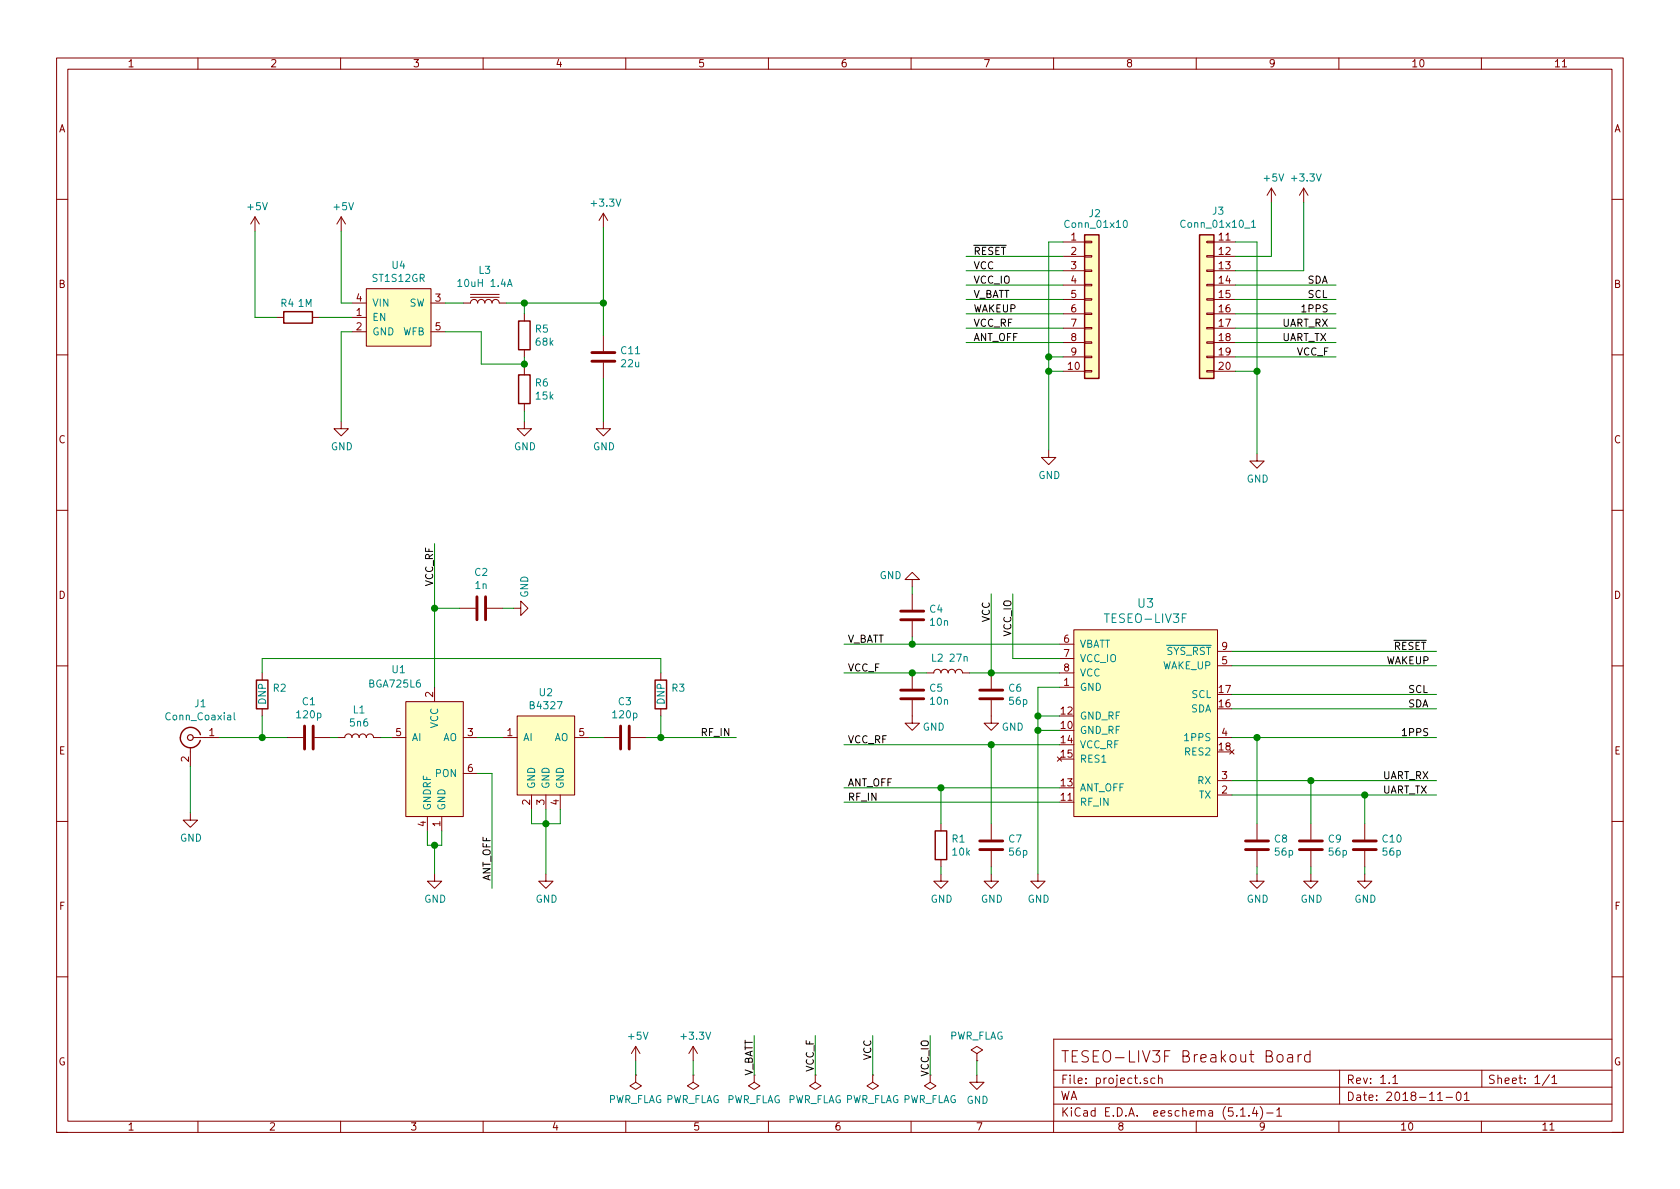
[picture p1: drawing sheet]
EESchema Schematic File Version 4
LIBS:project-cache
EELAYER 26 0
EELAYER END
$Descr A4 11693 8268
encoding utf-8
Sheet 1 1
Title "TESEO-LIV3F Breakout Board"
Date "2018-11-01"
Rev "1.1"
Comp "WA"
Comment1 ""
Comment2 ""
Comment3 ""
Comment4 ""
$EndDescr
$Comp
L teseo-liv3f:TESEO-LIV3F U3
U 1 1
P 7975 5025
F 0 "U3" H 7975 5862 60  0000 C CNN
F 1 "TESEO-LIV3F" H 7975 5756 60  0000 C CNN
F 2 "lib_fp:TESEO_LIV3F_SMD" H 8025 5775 60  0001 L CNN
F 3 "https://www.st.com/resource/en/datasheet/teseo-liv3f.pdf" H 8025 5875 60  0001 L CNN
F 4 "497-18163-ND" H 8025 5975 60  0001 L CNN "Digi-Key_PN"
F 5 "TESEO-LIV3F" H 8025 6075 60  0001 L CNN "MPN"
F 6 "RF/IF and RFID" H 8025 6175 60  0001 L CNN "Category"
F 7 "RF Receivers" H 8025 6275 60  0001 L CNN "Family"
F 8 "https://www.st.com/resource/en/datasheet/teseo-liv3f.pdf" H 8025 6375 60  0001 L CNN "DK_Datasheet_Link"
F 9 "/product-detail/en/stmicroelectronics/TESEO-LIV3F/497-18163-ND/9556693" H 8025 6475 60  0001 L CNN "DK_Detail_Page"
F 10 "GNSS MODULE" H 8025 6575 60  0001 L CNN "Description"
F 11 "STMicroelectronics" H 8025 6675 60  0001 L CNN "Manufacturer"
F 12 "Active" H 8025 6775 60  0001 L CNN "Status"
	1    7975 5025
	1    0    0    -1  
$EndComp
Wire Wire Line
	8575 5125 8750 5125
Wire Wire Line
	8575 5425 9125 5425
Wire Wire Line
	8575 5525 9500 5525
Text Label 9800 4825 0    50   ~ 0
SCL
Text Label 9800 4925 0    50   ~ 0
SDA
Wire Wire Line
	8575 4525 10000 4525
Wire Wire Line
	8575 4625 10000 4625
Wire Wire Line
	7375 4775 7225 4775
$Comp
L power:GND #PWR010
U 1 1
P 7225 6075
F 0 "#PWR010" H 7225 5825 50  0001 C CNN
F 1 "GND" H 7230 5902 50  0000 C CNN
F 2 "" H 7225 6075 50  0001 C CNN
F 3 "" H 7225 6075 50  0001 C CNN
	1    7225 6075
	1    0    0    -1  
$EndComp
Wire Wire Line
	8575 4825 10000 4825
Wire Wire Line
	8575 4925 10000 4925
Wire Wire Line
	7375 5475 6550 5475
Text Label 5900 5475 0    50   ~ 0
ANT_OFF
$Comp
L Device:C C6
U 1 1
P 6900 4825
F 0 "C6" H 7015 4871 50  0000 L CNN
F 1 "56p" H 7015 4780 50  0000 L CNN
F 2 "Capacitor_SMD:C_0201_0603Metric" H 6938 4675 50  0001 C CNN
F 3 "~" H 6900 4825 50  0001 C CNN
	1    6900 4825
	1    0    0    -1  
$EndComp
$Comp
L Device:L L2
U 1 1
P 6600 4675
F 0 "L2" V 6700 4750 50  0000 C CNN
F 1 "27n" V 6700 4600 50  0000 C CNN
F 2 "Inductor_SMD:L_0402_1005Metric" H 6600 4675 50  0001 C CNN
F 3 "~" H 6600 4675 50  0001 C CNN
	1    6600 4675
	0    -1   -1   0   
$EndComp
Wire Wire Line
	6900 4675 6750 4675
Wire Wire Line
	6900 4675 7375 4675
Connection ~ 6900 4675
Wire Wire Line
	7375 5075 7225 5075
Wire Wire Line
	7225 4775 7225 4975
Connection ~ 7225 5075
Wire Wire Line
	7225 5075 7225 6075
Wire Wire Line
	7375 4975 7225 4975
Connection ~ 7225 4975
Wire Wire Line
	7225 4975 7225 5075
Wire Wire Line
	7375 5175 6900 5175
$Comp
L Device:C C7
U 1 1
P 6900 5875
F 0 "C7" H 7015 5921 50  0000 L CNN
F 1 "56p" H 7015 5830 50  0000 L CNN
F 2 "Capacitor_SMD:C_0201_0603Metric" H 6938 5725 50  0001 C CNN
F 3 "~" H 6900 5875 50  0001 C CNN
	1    6900 5875
	1    0    0    -1  
$EndComp
Wire Wire Line
	6900 5175 6900 5725
Connection ~ 6900 5175
Wire Wire Line
	6900 5175 5875 5175
Text Label 5900 5175 0    50   ~ 0
VCC_RF
$Comp
L power:GND #PWR08
U 1 1
P 6900 4975
F 0 "#PWR08" H 6900 4725 50  0001 C CNN
F 1 "GND" H 7050 4900 50  0000 C CNN
F 2 "" H 6900 4975 50  0001 C CNN
F 3 "" H 6900 4975 50  0001 C CNN
	1    6900 4975
	1    0    0    -1  
$EndComp
$Comp
L power:GND #PWR09
U 1 1
P 6900 6075
F 0 "#PWR09" H 6900 5825 50  0001 C CNN
F 1 "GND" H 6905 5902 50  0000 C CNN
F 2 "" H 6900 6075 50  0001 C CNN
F 3 "" H 6900 6075 50  0001 C CNN
	1    6900 6075
	1    0    0    -1  
$EndComp
Wire Wire Line
	6900 6025 6900 6075
Wire Wire Line
	6550 5475 6550 5725
Connection ~ 6550 5475
Wire Wire Line
	6550 5475 5875 5475
$Comp
L Device:R R1
U 1 1
P 6550 5875
F 0 "R1" H 6620 5921 50  0000 L CNN
F 1 "10k" H 6620 5830 50  0000 L CNN
F 2 "Resistor_SMD:R_0402_1005Metric" V 6480 5875 50  0001 C CNN
F 3 "~" H 6550 5875 50  0001 C CNN
	1    6550 5875
	1    0    0    -1  
$EndComp
Wire Wire Line
	6550 6025 6550 6075
$Comp
L power:GND #PWR07
U 1 1
P 6550 6075
F 0 "#PWR07" H 6550 5825 50  0001 C CNN
F 1 "GND" H 6555 5902 50  0000 C CNN
F 2 "" H 6550 6075 50  0001 C CNN
F 3 "" H 6550 6075 50  0001 C CNN
	1    6550 6075
	1    0    0    -1  
$EndComp
$Comp
L Device:C C5
U 1 1
P 6350 4825
F 0 "C5" H 6465 4871 50  0000 L CNN
F 1 "10n" H 6465 4780 50  0000 L CNN
F 2 "Capacitor_SMD:C_0402_1005Metric" H 6388 4675 50  0001 C CNN
F 3 "~" H 6350 4825 50  0001 C CNN
	1    6350 4825
	1    0    0    -1  
$EndComp
Connection ~ 6350 4675
Wire Wire Line
	6350 4675 6450 4675
$Comp
L Device:C C4
U 1 1
P 6350 4275
F 0 "C4" H 6465 4321 50  0000 L CNN
F 1 "10n" H 6465 4230 50  0000 L CNN
F 2 "Capacitor_SMD:C_0402_1005Metric" H 6388 4125 50  0001 C CNN
F 3 "~" H 6350 4275 50  0001 C CNN
	1    6350 4275
	1    0    0    -1  
$EndComp
$Comp
L power:GND #PWR06
U 1 1
P 6350 4975
F 0 "#PWR06" H 6350 4725 50  0001 C CNN
F 1 "GND" H 6500 4900 50  0000 C CNN
F 2 "" H 6350 4975 50  0001 C CNN
F 3 "" H 6350 4975 50  0001 C CNN
	1    6350 4975
	1    0    0    -1  
$EndComp
$Comp
L power:GND #PWR05
U 1 1
P 6350 4075
F 0 "#PWR05" H 6350 3825 50  0001 C CNN
F 1 "GND" H 6500 4000 50  0000 C CNN
F 2 "" H 6350 4075 50  0001 C CNN
F 3 "" H 6350 4075 50  0001 C CNN
	1    6350 4075
	-1   0    0    1   
$EndComp
Text Label 5900 4475 0    50   ~ 0
V_BATT
Text Label 5900 4675 0    50   ~ 0
VCC_F
Text Label 9700 4525 0    50   ~ 0
~RESET
Text Label 9650 4625 0    50   ~ 0
WAKEUP
$Comp
L Device:C C8
U 1 1
P 8750 5875
F 0 "C8" H 8865 5921 50  0000 L CNN
F 1 "56p" H 8865 5830 50  0000 L CNN
F 2 "Capacitor_SMD:C_0201_0603Metric" H 8788 5725 50  0001 C CNN
F 3 "~" H 8750 5875 50  0001 C CNN
	1    8750 5875
	1    0    0    -1  
$EndComp
Wire Wire Line
	8750 5125 8750 5725
Connection ~ 8750 5125
$Comp
L power:GND #PWR011
U 1 1
P 8750 6075
F 0 "#PWR011" H 8750 5825 50  0001 C CNN
F 1 "GND" H 8755 5902 50  0000 C CNN
F 2 "" H 8750 6075 50  0001 C CNN
F 3 "" H 8750 6075 50  0001 C CNN
	1    8750 6075
	1    0    0    -1  
$EndComp
Wire Wire Line
	8750 6025 8750 6075
$Comp
L Device:C C9
U 1 1
P 9125 5875
F 0 "C9" H 9240 5921 50  0000 L CNN
F 1 "56p" H 9240 5830 50  0000 L CNN
F 2 "Capacitor_SMD:C_0201_0603Metric" H 9163 5725 50  0001 C CNN
F 3 "~" H 9125 5875 50  0001 C CNN
	1    9125 5875
	1    0    0    -1  
$EndComp
$Comp
L Device:C C10
U 1 1
P 9500 5875
F 0 "C10" H 9615 5921 50  0000 L CNN
F 1 "56p" H 9615 5830 50  0000 L CNN
F 2 "Capacitor_SMD:C_0201_0603Metric" H 9538 5725 50  0001 C CNN
F 3 "~" H 9500 5875 50  0001 C CNN
	1    9500 5875
	1    0    0    -1  
$EndComp
Wire Wire Line
	8750 5125 10000 5125
Text Label 9750 5125 0    50   ~ 0
1PPS
Text Label 9625 5425 0    50   ~ 0
UART_RX
Text Label 9625 5525 0    50   ~ 0
UART_TX
Wire Wire Line
	9125 5425 9125 5725
Connection ~ 9125 5425
Wire Wire Line
	9125 5425 10000 5425
Wire Wire Line
	9500 5525 9500 5725
Connection ~ 9500 5525
Wire Wire Line
	9500 5525 10000 5525
$Comp
L power:GND #PWR013
U 1 1
P 9125 6075
F 0 "#PWR013" H 9125 5825 50  0001 C CNN
F 1 "GND" H 9130 5902 50  0000 C CNN
F 2 "" H 9125 6075 50  0001 C CNN
F 3 "" H 9125 6075 50  0001 C CNN
	1    9125 6075
	1    0    0    -1  
$EndComp
$Comp
L power:GND #PWR014
U 1 1
P 9500 6075
F 0 "#PWR014" H 9500 5825 50  0001 C CNN
F 1 "GND" H 9505 5902 50  0000 C CNN
F 2 "" H 9500 6075 50  0001 C CNN
F 3 "" H 9500 6075 50  0001 C CNN
	1    9500 6075
	1    0    0    -1  
$EndComp
Wire Wire Line
	9125 6025 9125 6075
Wire Wire Line
	9500 6025 9500 6075
Text Label 5900 5575 0    50   ~ 0
RF_IN
$Comp
L Connector:Conn_Coaxial J1
U 1 1
P 1325 5125
F 0 "J1" H 1255 5363 50  0000 C CNN
F 1 "Conn_Coaxial" H 1255 5272 50  0000 C CNN
F 2 "lib_fp:Connector_Coaxial_U.FL_Hirose_U.FL-R-SMT-1_Vertical" H 1325 5125 50  0001 C CNN
F 3 " ~" H 1325 5125 50  0001 C CNN
	1    1325 5125
	-1   0    0    -1  
$EndComp
$Comp
L power:GND #PWR01
U 1 1
P 1325 5650
F 0 "#PWR01" H 1325 5400 50  0001 C CNN
F 1 "GND" H 1330 5477 50  0000 C CNN
F 2 "" H 1325 5650 50  0001 C CNN
F 3 "" H 1325 5650 50  0001 C CNN
	1    1325 5650
	1    0    0    -1  
$EndComp
Wire Wire Line
	1325 5325 1325 5650
Wire Wire Line
	7400 1775 6725 1775
Wire Wire Line
	7400 1875 6725 1875
Wire Wire Line
	7400 1975 6725 1975
Wire Wire Line
	7400 2075 6725 2075
Wire Wire Line
	7400 2175 6725 2175
Wire Wire Line
	7400 2275 6725 2275
Wire Wire Line
	7400 2375 6725 2375
$Comp
L power:GND #PWR012
U 1 1
P 7300 3125
F 0 "#PWR012" H 7300 2875 50  0001 C CNN
F 1 "GND" H 7305 2952 50  0000 C CNN
F 2 "" H 7300 3125 50  0001 C CNN
F 3 "" H 7300 3125 50  0001 C CNN
	1    7300 3125
	1    0    0    -1  
$EndComp
Text Label 8925 2375 0    50   ~ 0
UART_TX
Text Label 8925 2275 0    50   ~ 0
UART_RX
Text Label 9050 2175 0    50   ~ 0
1PPS
Text Label 6775 2175 0    50   ~ 0
WAKEUP
Text Label 6775 1975 0    50   ~ 0
VCC_IO
Wire Wire Line
	8600 1675 8750 1675
$Comp
L power:GND #PWR015
U 1 1
P 8750 3150
F 0 "#PWR015" H 8750 2900 50  0001 C CNN
F 1 "GND" H 8755 2977 50  0000 C CNN
F 2 "" H 8750 3150 50  0001 C CNN
F 3 "" H 8750 3150 50  0001 C CNN
	1    8750 3150
	1    0    0    -1  
$EndComp
$Comp
L Device:C C1
U 1 1
P 2150 5125
F 0 "C1" V 1898 5125 50  0000 C CNN
F 1 "120p" V 1989 5125 50  0000 C CNN
F 2 "Capacitor_SMD:C_0402_1005Metric" H 2188 4975 50  0001 C CNN
F 3 "~" H 2150 5125 50  0001 C CNN
	1    2150 5125
	0    1    1    0   
$EndComp
$Comp
L Device:L L1
U 1 1
P 2500 5125
F 0 "L1" V 2690 5125 50  0000 C CNN
F 1 "5n6" V 2599 5125 50  0000 C CNN
F 2 "Inductor_SMD:L_0402_1005Metric" H 2500 5125 50  0001 C CNN
F 3 "~" H 2500 5125 50  0001 C CNN
	1    2500 5125
	0    -1   -1   0   
$EndComp
$Comp
L Amplifier_RF:BGA725L6 U1
U 1 1
P 3025 5325
F 0 "U1" H 2775 6000 50  0000 C CNN
F 1 "BGA725L6" H 2750 5900 50  0000 C CNN
F 2 "lib_fp:TSNP-6_0.8x0.7mm_P0.4mm" H 3075 5475 50  0001 C CNN
F 3 "" H 3075 5475 50  0001 C CNN
	1    3025 5325
	1    0    0    -1  
$EndComp
$Comp
L Filter_RF:B4327 U2
U 1 1
P 3800 5225
F 0 "U2" H 3800 5640 50  0000 C CNN
F 1 "B4327" H 3800 5549 50  0000 C CNN
F 2 "lib_fp:Filter_1411-5_1.4x1.1mm_1" H 3800 5225 50  0001 C CNN
F 3 "" H 3800 5225 50  0001 C CNN
	1    3800 5225
	1    0    0    -1  
$EndComp
$Comp
L Device:C C3
U 1 1
P 4350 5125
F 0 "C3" V 4098 5125 50  0000 C CNN
F 1 "120p" V 4189 5125 50  0000 C CNN
F 2 "Capacitor_SMD:C_0402_1005Metric" H 4388 4975 50  0001 C CNN
F 3 "~" H 4350 5125 50  0001 C CNN
	1    4350 5125
	0    1    1    0   
$EndComp
Wire Wire Line
	3025 4775 3025 4225
Wire Wire Line
	3025 4225 3200 4225
Connection ~ 3025 4225
Wire Wire Line
	3025 4225 3025 3775
$Comp
L Device:C C2
U 1 1
P 3350 4225
F 0 "C2" V 3098 4225 50  0000 C CNN
F 1 "1n" V 3189 4225 50  0000 C CNN
F 2 "Capacitor_SMD:C_0402_1005Metric" H 3388 4075 50  0001 C CNN
F 3 "~" H 3350 4225 50  0001 C CNN
	1    3350 4225
	0    1    1    0   
$EndComp
$Comp
L power:GND #PWR03
U 1 1
P 3575 4225
F 0 "#PWR03" H 3575 3975 50  0001 C CNN
F 1 "GND" H 3725 4150 50  0000 C CNN
F 2 "" H 3575 4225 50  0001 C CNN
F 3 "" H 3575 4225 50  0001 C CNN
	1    3575 4225
	0    -1   -1   0   
$EndComp
Wire Wire Line
	3500 4225 3575 4225
Wire Wire Line
	2975 5775 2975 5875
Wire Wire Line
	2975 5875 3025 5875
Wire Wire Line
	3075 5875 3075 5775
Wire Wire Line
	3025 5875 3025 6075
Connection ~ 3025 5875
Wire Wire Line
	3025 5875 3075 5875
Wire Wire Line
	3700 5625 3700 5725
Wire Wire Line
	3700 5725 3800 5725
Wire Wire Line
	3900 5725 3900 5625
Wire Wire Line
	3800 5625 3800 5725
Connection ~ 3800 5725
Wire Wire Line
	3800 5725 3900 5725
$Comp
L power:GND #PWR02
U 1 1
P 3025 6075
F 0 "#PWR02" H 3025 5825 50  0001 C CNN
F 1 "GND" H 3030 5902 50  0000 C CNN
F 2 "" H 3025 6075 50  0001 C CNN
F 3 "" H 3025 6075 50  0001 C CNN
	1    3025 6075
	1    0    0    -1  
$EndComp
$Comp
L power:GND #PWR04
U 1 1
P 3800 6075
F 0 "#PWR04" H 3800 5825 50  0001 C CNN
F 1 "GND" H 3805 5902 50  0000 C CNN
F 2 "" H 3800 6075 50  0001 C CNN
F 3 "" H 3800 6075 50  0001 C CNN
	1    3800 6075
	1    0    0    -1  
$EndComp
Wire Wire Line
	3800 5725 3800 6075
Wire Wire Line
	3325 5125 3500 5125
Wire Wire Line
	1525 5125 1825 5125
Wire Wire Line
	2300 5125 2350 5125
Wire Wire Line
	2650 5125 2725 5125
Wire Wire Line
	3325 5375 3425 5375
Wire Wire Line
	3425 5375 3425 6175
Wire Wire Line
	4100 5125 4200 5125
Wire Wire Line
	4500 5125 4600 5125
Text Label 3425 6125 1    50   ~ 0
ANT_OFF
$Comp
L project-rescue:ST1S12GR-Regulator_Switchung_Local U4
U 1 1
P 2800 2200
F 0 "U4" H 2775 2565 50  0000 C CNN
F 1 "ST1S12GR" H 2775 2474 50  0000 C CNN
F 2 "Package_TO_SOT_SMD:TSOT-23-5" H 2750 2150 50  0001 C CNN
F 3 "https://www.st.com/resource/en/datasheet/st1s12xx.pdf" H 2750 2150 50  0001 C CNN
	1    2800 2200
	1    0    0    -1  
$EndComp
$Comp
L Device:R R2
U 1 1
P 1825 4825
F 0 "R2" H 1895 4871 50  0000 L CNN
F 1 "DNP" V 1825 4750 50  0000 L CNN
F 2 "Resistor_SMD:R_0402_1005Metric" V 1755 4825 50  0001 C CNN
F 3 "~" H 1825 4825 50  0001 C CNN
	1    1825 4825
	1    0    0    -1  
$EndComp
$Comp
L Device:R R3
U 1 1
P 4600 4825
F 0 "R3" H 4670 4871 50  0000 L CNN
F 1 "DNP" V 4600 4750 50  0000 L CNN
F 2 "Resistor_SMD:R_0402_1005Metric" V 4530 4825 50  0001 C CNN
F 3 "~" H 4600 4825 50  0001 C CNN
	1    4600 4825
	1    0    0    -1  
$EndComp
Wire Wire Line
	1825 4675 1825 4575
Wire Wire Line
	1825 4575 4600 4575
Wire Wire Line
	4600 4575 4600 4675
Wire Wire Line
	1825 4975 1825 5125
Connection ~ 1825 5125
Wire Wire Line
	1825 5125 2000 5125
Wire Wire Line
	4600 4975 4600 5125
Text Label 3025 4075 1    50   ~ 0
VCC_RF
Wire Wire Line
	2450 2300 2375 2300
Wire Wire Line
	2450 2100 2375 2100
$Comp
L power:+5V #PWR017
U 1 1
P 2375 1600
F 0 "#PWR017" H 2375 1450 50  0001 C CNN
F 1 "+5V" H 2390 1773 50  0000 C CNN
F 2 "" H 2375 1600 50  0001 C CNN
F 3 "" H 2375 1600 50  0001 C CNN
	1    2375 1600
	1    0    0    -1  
$EndComp
$Comp
L Device:L_Core_Iron L3
U 1 1
P 3375 2100
F 0 "L3" V 3600 2100 50  0000 C CNN
F 1 "10uH 1.4A" V 3509 2100 50  0000 C CNN
F 2 "lib_fp:Bourns_SRP3020TA_1" H 3375 2100 50  0001 C CNN
F 3 "~" H 3375 2100 50  0001 C CNN
	1    3375 2100
	0    -1   -1   0   
$EndComp
$Comp
L Device:R R5
U 1 1
P 3650 2325
F 0 "R5" H 3720 2371 50  0000 L CNN
F 1 "68k" H 3720 2280 50  0000 L CNN
F 2 "Resistor_SMD:R_0402_1005Metric" V 3580 2325 50  0001 C CNN
F 3 "~" H 3650 2325 50  0001 C CNN
	1    3650 2325
	1    0    0    -1  
$EndComp
$Comp
L Device:R R6
U 1 1
P 3650 2700
F 0 "R6" H 3720 2746 50  0000 L CNN
F 1 "15k" H 3720 2655 50  0000 L CNN
F 2 "Resistor_SMD:R_0402_1005Metric" V 3580 2700 50  0001 C CNN
F 3 "~" H 3650 2700 50  0001 C CNN
	1    3650 2700
	1    0    0    -1  
$EndComp
$Comp
L Device:C C11
U 1 1
P 4200 2475
F 0 "C11" H 4315 2521 50  0000 L CNN
F 1 "22u" H 4315 2430 50  0000 L CNN
F 2 "Capacitor_SMD:C_0805_2012Metric" H 4238 2325 50  0001 C CNN
F 3 "~" H 4200 2475 50  0001 C CNN
	1    4200 2475
	1    0    0    -1  
$EndComp
Wire Wire Line
	3100 2100 3225 2100
Wire Wire Line
	3525 2100 3650 2100
Wire Wire Line
	4200 2100 4200 1575
Wire Wire Line
	3650 2100 3650 2175
Connection ~ 3650 2100
Wire Wire Line
	3650 2100 4200 2100
Wire Wire Line
	3650 2475 3650 2525
$Comp
L power:GND #PWR019
U 1 1
P 3650 2925
F 0 "#PWR019" H 3650 2675 50  0001 C CNN
F 1 "GND" H 3655 2752 50  0000 C CNN
F 2 "" H 3650 2925 50  0001 C CNN
F 3 "" H 3650 2925 50  0001 C CNN
	1    3650 2925
	1    0    0    -1  
$EndComp
$Comp
L power:GND #PWR018
U 1 1
P 2375 2925
F 0 "#PWR018" H 2375 2675 50  0001 C CNN
F 1 "GND" H 2380 2752 50  0000 C CNN
F 2 "" H 2375 2925 50  0001 C CNN
F 3 "" H 2375 2925 50  0001 C CNN
	1    2375 2925
	1    0    0    -1  
$EndComp
Wire Wire Line
	2375 2300 2375 2925
Wire Wire Line
	3100 2300 3350 2300
Wire Wire Line
	3350 2300 3350 2525
Wire Wire Line
	3350 2525 3650 2525
Connection ~ 3650 2525
Wire Wire Line
	3650 2525 3650 2550
Wire Wire Line
	4200 2100 4200 2325
Connection ~ 4200 2100
$Comp
L power:GND #PWR020
U 1 1
P 4200 2925
F 0 "#PWR020" H 4200 2675 50  0001 C CNN
F 1 "GND" H 4205 2752 50  0000 C CNN
F 2 "" H 4200 2925 50  0001 C CNN
F 3 "" H 4200 2925 50  0001 C CNN
	1    4200 2925
	1    0    0    -1  
$EndComp
Wire Wire Line
	4200 2625 4200 2925
$Comp
L power:+3.3V #PWR021
U 1 1
P 4200 1575
F 0 "#PWR021" H 4200 1425 50  0001 C CNN
F 1 "+3.3V" H 4215 1748 50  0000 C CNN
F 2 "" H 4200 1575 50  0001 C CNN
F 3 "" H 4200 1575 50  0001 C CNN
	1    4200 1575
	1    0    0    -1  
$EndComp
$Comp
L Device:R R4
U 1 1
P 2075 2200
F 0 "R4" V 1975 2125 50  0000 C CNN
F 1 "1M" V 1975 2250 50  0000 C CNN
F 2 "Resistor_SMD:R_0402_1005Metric" V 2005 2200 50  0001 C CNN
F 3 "~" H 2075 2200 50  0001 C CNN
	1    2075 2200
	0    1    1    0   
$EndComp
Wire Wire Line
	2450 2200 2225 2200
$Comp
L power:+5V #PWR016
U 1 1
P 1775 1600
F 0 "#PWR016" H 1775 1450 50  0001 C CNN
F 1 "+5V" H 1790 1773 50  0000 C CNN
F 2 "" H 1775 1600 50  0001 C CNN
F 3 "" H 1775 1600 50  0001 C CNN
	1    1775 1600
	1    0    0    -1  
$EndComp
Wire Wire Line
	1775 1600 1775 2200
Wire Wire Line
	1775 2200 1925 2200
Wire Wire Line
	3650 2850 3650 2925
$Comp
L Connector_Generic:Conn_01x10 J2
U 1 1
P 7600 2075
F 0 "J2" H 7575 2675 50  0000 L CNN
F 1 "Conn_01x10" H 7400 2600 50  0000 L CNN
F 2 "Connector_PinHeader_2.54mm:PinHeader_1x10_P2.54mm_Vertical" H 7600 2075 50  0001 C CNN
F 3 "~" H 7600 2075 50  0001 C CNN
	1    7600 2075
	1    0    0    -1  
$EndComp
$Comp
L project-rescue:Conn_01x10_1-Connector_Local J3
U 1 1
P 8400 2075
F 0 "J3" H 8320 2692 50  0000 C CNN
F 1 "Conn_01x10_1" H 8320 2601 50  0000 C CNN
F 2 "lib_fp:PinHeader_1x10_P2.54mm_Vertical_1" H 8400 2075 50  0001 C CNN
F 3 "~" H 8400 2075 50  0001 C CNN
	1    8400 2075
	-1   0    0    -1  
$EndComp
Text Label 6775 1775 0    50   ~ 0
~RESET
Text Label 6775 2075 0    50   ~ 0
V_BATT
Wire Wire Line
	8600 2475 9300 2475
Text Label 9025 2475 0    50   ~ 0
VCC_F
Wire Wire Line
	8600 2375 9300 2375
Wire Wire Line
	8600 2275 9300 2275
Wire Wire Line
	8600 2175 9300 2175
Wire Wire Line
	8600 2075 9300 2075
Wire Wire Line
	8600 1975 9300 1975
Text Label 9100 2075 0    50   ~ 0
SCL
Text Label 9100 1975 0    50   ~ 0
SDA
Wire Wire Line
	8600 1775 8850 1775
Wire Wire Line
	8850 1775 8850 1400
$Comp
L power:+3.3V #PWR0101
U 1 1
P 9075 1400
F 0 "#PWR0101" H 9075 1250 50  0001 C CNN
F 1 "+3.3V" H 9090 1573 50  0000 C CNN
F 2 "" H 9075 1400 50  0001 C CNN
F 3 "" H 9075 1400 50  0001 C CNN
	1    9075 1400
	1    0    0    -1  
$EndComp
$Comp
L power:+5V #PWR0102
U 1 1
P 8850 1400
F 0 "#PWR0102" H 8850 1250 50  0001 C CNN
F 1 "+5V" H 8865 1573 50  0000 C CNN
F 2 "" H 8850 1400 50  0001 C CNN
F 3 "" H 8850 1400 50  0001 C CNN
	1    8850 1400
	1    0    0    -1  
$EndComp
Wire Wire Line
	8600 1875 9075 1875
Wire Wire Line
	9075 1875 9075 1400
Text Label 6900 4325 1    50   ~ 0
VCC
Wire Wire Line
	7050 4575 7050 4125
Text Label 7050 4425 1    50   ~ 0
VCC_IO
Wire Wire Line
	6900 4125 6900 4675
Wire Wire Line
	7050 4575 7375 4575
Wire Wire Line
	7400 2575 7300 2575
Wire Wire Line
	7300 2575 7300 3125
Text Label 6775 1875 0    50   ~ 0
VCC
Wire Wire Line
	8750 1675 8750 2575
Wire Wire Line
	8600 2575 8750 2575
Connection ~ 8750 2575
Wire Wire Line
	8750 2575 8750 3150
Wire Wire Line
	7400 1675 7300 1675
Wire Wire Line
	7300 1675 7300 2475
Connection ~ 7300 2575
Text Label 6775 2275 0    50   ~ 0
VCC_RF
Text Label 6775 2375 0    50   ~ 0
ANT_OFF
Wire Wire Line
	7400 2475 7300 2475
Connection ~ 7300 2475
Wire Wire Line
	7300 2475 7300 2575
Wire Wire Line
	7375 5575 5875 5575
Wire Wire Line
	4600 5125 5125 5125
Connection ~ 4600 5125
Text Label 4875 5125 0    50   ~ 0
RF_IN
$Comp
L power:PWR_FLAG #FLG0101
U 1 1
P 6800 7375
F 0 "#FLG0101" H 6800 7450 50  0001 C CNN
F 1 "PWR_FLAG" H 6800 7549 50  0000 C CNN
F 2 "" H 6800 7375 50  0001 C CNN
F 3 "~" H 6800 7375 50  0001 C CNN
	1    6800 7375
	1    0    0    -1  
$EndComp
$Comp
L power:GND #PWR0103
U 1 1
P 6800 7475
F 0 "#PWR0103" H 6800 7225 50  0001 C CNN
F 1 "GND" H 6805 7302 50  0000 C CNN
F 2 "" H 6800 7475 50  0001 C CNN
F 3 "" H 6800 7475 50  0001 C CNN
	1    6800 7475
	1    0    0    -1  
$EndComp
Wire Wire Line
	6800 7375 6800 7475
$Comp
L power:PWR_FLAG #FLG0102
U 1 1
P 6075 7475
F 0 "#FLG0102" H 6075 7550 50  0001 C CNN
F 1 "PWR_FLAG" H 6075 7648 50  0000 C CNN
F 2 "" H 6075 7475 50  0001 C CNN
F 3 "~" H 6075 7475 50  0001 C CNN
	1    6075 7475
	-1   0    0    1   
$EndComp
Wire Wire Line
	6075 7475 6075 7200
Text Label 6075 7225 3    50   ~ 0
VCC
$Comp
L power:PWR_FLAG #FLG0103
U 1 1
P 6475 7475
F 0 "#FLG0103" H 6475 7550 50  0001 C CNN
F 1 "PWR_FLAG" H 6475 7648 50  0000 C CNN
F 2 "" H 6475 7475 50  0001 C CNN
F 3 "~" H 6475 7475 50  0001 C CNN
	1    6475 7475
	-1   0    0    1   
$EndComp
Wire Wire Line
	6475 7475 6475 7200
Text Label 6475 7225 3    50   ~ 0
VCC_IO
$Comp
L power:PWR_FLAG #FLG0104
U 1 1
P 5675 7475
F 0 "#FLG0104" H 5675 7550 50  0001 C CNN
F 1 "PWR_FLAG" H 5675 7649 50  0000 C CNN
F 2 "" H 5675 7475 50  0001 C CNN
F 3 "~" H 5675 7475 50  0001 C CNN
	1    5675 7475
	-1   0    0    1   
$EndComp
Wire Wire Line
	5675 7475 5675 7200
Text Label 5675 7225 3    50   ~ 0
VCC_F
$Comp
L power:PWR_FLAG #FLG0105
U 1 1
P 5250 7475
F 0 "#FLG0105" H 5250 7550 50  0001 C CNN
F 1 "PWR_FLAG" H 5250 7649 50  0000 C CNN
F 2 "" H 5250 7475 50  0001 C CNN
F 3 "~" H 5250 7475 50  0001 C CNN
	1    5250 7475
	-1   0    0    1   
$EndComp
Wire Wire Line
	5250 7475 5250 7200
Text Label 5250 7225 3    50   ~ 0
V_BATT
$Comp
L power:PWR_FLAG #FLG?
U 1 1
P 4825 7475
F 0 "#FLG?" H 4825 7550 50  0001 C CNN
F 1 "PWR_FLAG" H 4825 7648 50  0000 C CNN
F 2 "" H 4825 7475 50  0001 C CNN
F 3 "~" H 4825 7475 50  0001 C CNN
	1    4825 7475
	-1   0    0    1   
$EndComp
$Comp
L power:PWR_FLAG #FLG?
U 1 1
P 4425 7475
F 0 "#FLG?" H 4425 7550 50  0001 C CNN
F 1 "PWR_FLAG" H 4425 7648 50  0000 C CNN
F 2 "" H 4425 7475 50  0001 C CNN
F 3 "~" H 4425 7475 50  0001 C CNN
	1    4425 7475
	-1   0    0    1   
$EndComp
$Comp
L power:+3.3V #PWR?
U 1 1
P 4825 7375
F 0 "#PWR?" H 4825 7225 50  0001 C CNN
F 1 "+3.3V" H 4840 7548 50  0000 C CNN
F 2 "" H 4825 7375 50  0001 C CNN
F 3 "" H 4825 7375 50  0001 C CNN
	1    4825 7375
	1    0    0    -1  
$EndComp
$Comp
L power:+5V #PWR?
U 1 1
P 4425 7375
F 0 "#PWR?" H 4425 7225 50  0001 C CNN
F 1 "+5V" H 4440 7548 50  0000 C CNN
F 2 "" H 4425 7375 50  0001 C CNN
F 3 "" H 4425 7375 50  0001 C CNN
	1    4425 7375
	1    0    0    -1  
$EndComp
Wire Wire Line
	4425 7375 4425 7475
Wire Wire Line
	4825 7375 4825 7475
Wire Wire Line
	2375 1600 2375 2100
Wire Wire Line
	5875 4475 6350 4475
Wire Wire Line
	5875 4675 6350 4675
Wire Wire Line
	6350 4425 6350 4475
Connection ~ 6350 4475
Wire Wire Line
	6350 4475 7375 4475
Wire Wire Line
	6350 4075 6350 4125
$EndSCHEMATC
